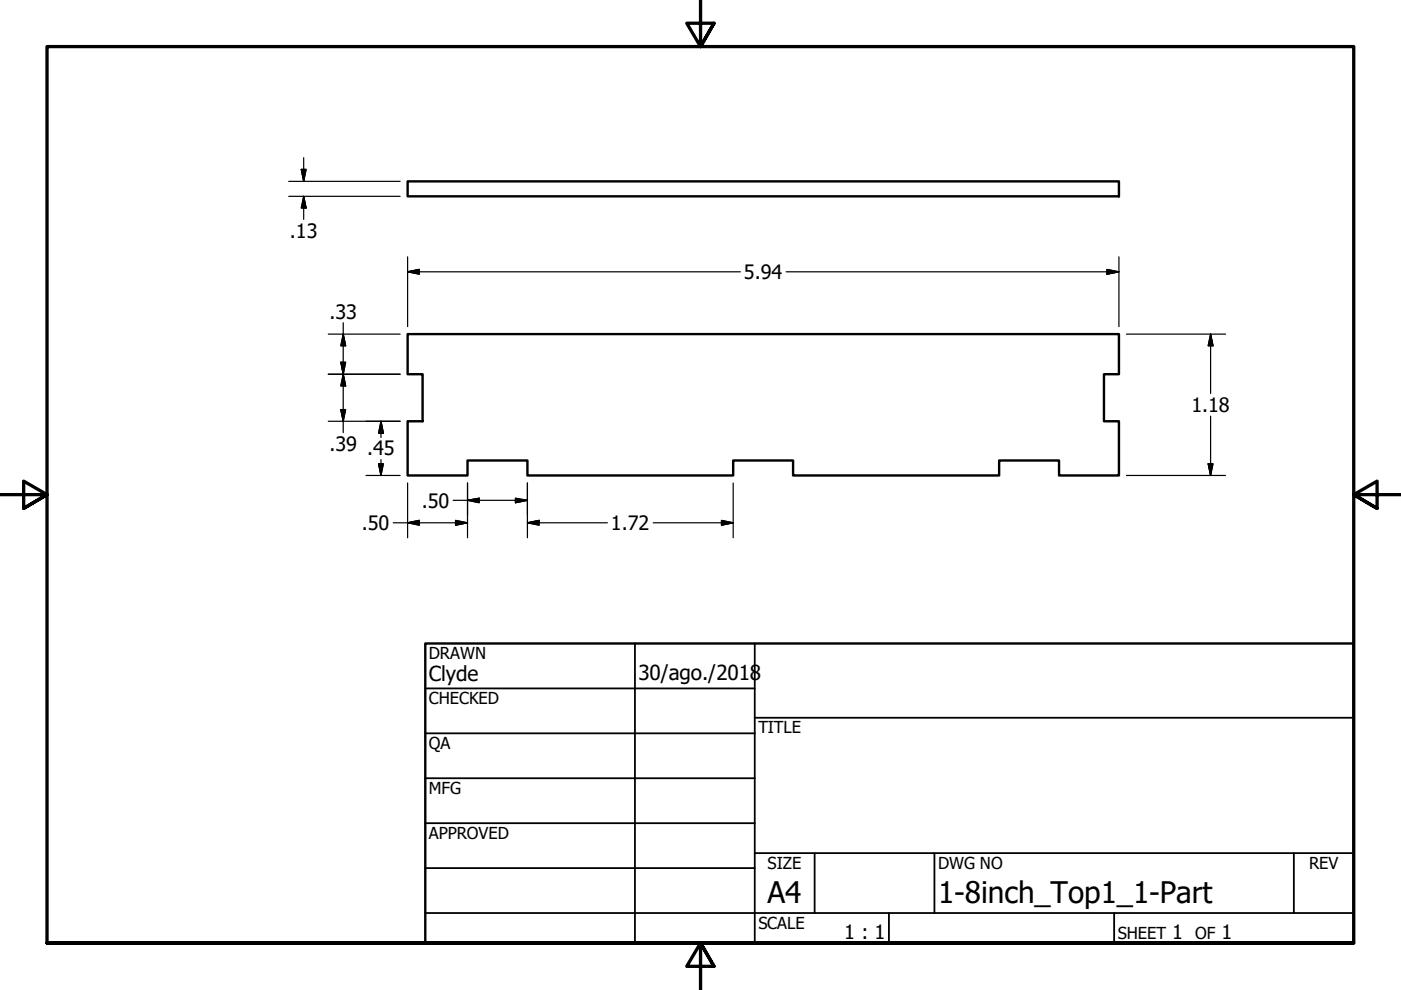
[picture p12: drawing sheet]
<svg xmlns="http://www.w3.org/2000/svg" width="297mm" height="210mm" viewBox="0 0 297 210" stroke-linecap="round" stroke-linejoin="round" font-family="sans-serif">
<path d="M86.4 38.5h150.8v3.1h-150.8zM86.4 70.8h150.8v8.5h-3.1v10h3.1v11.5h-12.7v-3.2h-12.7v3.2h-43.7v-3.2h-12.7v3.2h-43.6v-3.2h-12.7v3.2h-12.7v-11.5h3.2v-10h-3.2zM90.2 136.4h196.8v63.5h-196.8z" fill="none" stroke="#000" stroke-width=".51"/>
<path d="M148.5 -.1v10l-2.9-5h5.8l-2.9 5 2.9-5M0 104.9h10l-5-2.9v5.8l5-2.9-5 2.9M297 104.9h-10l5-2.9v5.8l-5-2.9 5 2.9M10 199.9v-190h277v190h-277h277M151.4 204.9l-2.9-5 2.9 5h-5.8l2.9-5v10" fill="none" stroke="#000" stroke-width=".7"/>
<g fill="none" stroke="#000" stroke-width=".38">
<path d="M134.6 136.4v63.5M160 136.4v63.5M90.2 146h69.8M90.2 155.5h69.8M160 152.2h127M90.2 165h69.8M90.2 174.5h69.8M90.2 184.1h69.8M90.2 193.6h196.8M160 180.9h127M172.7 180.9v12.7M188.5 193.6v6.3"/>
<path d="M198.1 180.9v12.7M236.2 193.6v6.3M274.3 180.9v12.7"/>
</g>
<g fill="none" stroke="#000" stroke-width=".25">
<path d="M61.2 38.5h23.6M63.9 35.9l.5 2.6zM63.9 35.9h1l-.5 2.6zM64.4 33.4v5.1M61.2 41.6h23.6M64.4 41.6l.5 2.5zM64.4 41.6l.5 2.5h-1zM64.4 41.6v4.9M86.4 57.6l2.5-.5zM86.4 57.6l2.5-.5v1zM86.4 57.6h70.6M86.4 54.5v14.8"/>
<path d="M166.7 57.6h70.5M234.7 58.1l2.5-.5zM234.7 57.1l2.5 .5-2.5 .5zM237.2 54.5v14.8M69.6 70.8h15.2M69.6 79.3h15.2M72.3 76.8l.5 2.5zM72.3 76.8h1l-.5 2.5zM72.8 70.8l.5 2.5zM72.8 70.8l.5 2.5h-1zM72.8 79.3l.5 2.5zM72.8 79.3l.5 2.5h-1z"/>
<path d="M72.8 68.4v23.3M238.8 70.8h21M256.7 70.8l.5 2.5zM256.7 70.8l.5 2.5h-1zM256.7 70.8v12.6M69.6 89.3h15.2M72.3 86.8l.5 2.5zM72.3 86.8h1l-.5 2.5zM80.3 98.3l.5 2.5zM80.3 98.3h1l-.5 2.5zM80.8 89.3l.5 2.6zM80.8 89.3l.5 2.6h-1z"/>
<path d="M80.8 89.3v3.4M80.8 97.4v3.4M256.2 98.3l.5 2.5zM256.2 98.3h1l-.5 2.5zM256.7 88.2v12.6M77.6 100.8h7.2M83.4 110.8h15.7M86.4 110.8l2.5-.5zM86.4 110.8l2.5-.5v1.1zM86.4 102.4v11.6M96.1 106.1h15.7M96.6 111.4l2.5-.6z"/>
<path d="M96.6 110.3l2.5 .5-2.5 .6zM99.1 106.1l2.5-.5zM99.1 106.1l2.5-.5v1zM99.1 102.4v11.6M109.3 106.6l2.5-.5zM109.3 105.6l2.5 .5-2.5 .5zM111.8 110.8l2.5-.5zM111.8 110.8l2.5-.5v1.1zM111.8 110.8h17M111.8 102.4v11.6M138.5 110.8h16.9M153 111.4l2.4-.6z"/>
<path d="M153 110.3l2.4 .5-2.4 .6zM155.4 102.4v11.6M238.8 100.8h21"/>
</g>
<g fill="#000">
<path d="M63.9 35.9l.5 2.6zM63.9 35.9h1l-.5 2.6zM64.4 41.6l.5 2.5zM64.4 41.6l.5 2.5h-1zM86.4 57.6l2.5-.5zM86.4 57.6l2.5-.5v1zM234.7 58.1l2.5-.5zM234.7 57.1l2.5 .5-2.5 .5zM72.3 76.8l.5 2.5zM72.3 76.8h1l-.5 2.5zM72.8 70.8l.5 2.5zM72.8 70.8l.5 2.5h-1z"/>
<path d="M256.7 70.8l.5 2.5zM256.7 70.8l.5 2.5h-1zM72.3 86.8l.5 2.5zM72.3 86.8h1l-.5 2.5zM72.8 79.3l.5 2.5zM72.8 79.3l.5 2.5h-1zM80.3 98.3l.5 2.5zM80.3 98.3h1l-.5 2.5zM80.8 89.3l.5 2.6zM80.8 89.3l.5 2.6h-1zM256.2 98.3l.5 2.5zM256.2 98.3h1l-.5 2.5z"/>
<path d="M86.4 110.8l2.5-.5zM86.4 110.8l2.5-.5v1.1zM96.6 111.4l2.5-.6zM96.6 110.3l2.5 .5-2.5 .6zM99.1 106.1l2.5-.5v1zM109.3 106.6l2.5-.5zM109.3 105.6l2.5 .5-2.5 .5zM111.8 110.8l2.5-.5zM111.8 110.8l2.5-.5v1.1zM153 111.4l2.4-.6zM153 110.3l2.4 .5-2.4 .6z"/>
</g>
<path d="M99.1 105.9h2.5" fill="none" stroke="#000" stroke-width=".44"/>
<g font-size="6.3">
<text x="162.8" y="191.4">A4</text>
<text x="198.9" y="191.6">1-8inch_Top1_1-Part</text>
</g>
<g font-size="4.4">
<text x="90.9" y="144.3">Clyde</text>
<text x="135.4" y="144.2">30/ago./2018</text>
</g>
<g font-size="4.2">
<text x="61.5" y="50.4">.13</text>
<text x="157.7" y="59.2">5.94</text>
<text x="69.8" y="67.6">.33</text>
<text x="252.6" y="87.3">1.18</text>
<text x="69.8" y="95.6">.39 .45</text>
<text x="89.4" y="107.6">.50</text>
<text x="76.7" y="112.4">.50</text>
<text x="129.5" y="112.4">1.72</text>
<text x="179" y="199.2">1 : 1</text>
<text x="248.5" y="199.1">1</text>
<text x="259" y="199.1">1</text>
</g>
<g font-size="3.5">
<text x="90.9" y="139.7">DRAWN</text>
<text x="90.9" y="149.3">CHECKED</text>
<text x="160.8" y="155.5">TITLE</text>
<text x="90.9" y="158.8">QA</text>
<text x="90.9" y="168.3">MFG</text>
<text x="90.9" y="177.8">APPROVED</text>
<text x="162.8" y="184.2">SIZE</text>
<text x="198.9" y="184.2">DWG NO</text>
<text x="277.6" y="184.2">REV</text>
<text x="160.8" y="196.9">SCALE</text>
<text x="237" y="199.1">SHEET</text>
<text x="253.4" y="199.1">OF</text>
</g>
</svg>
